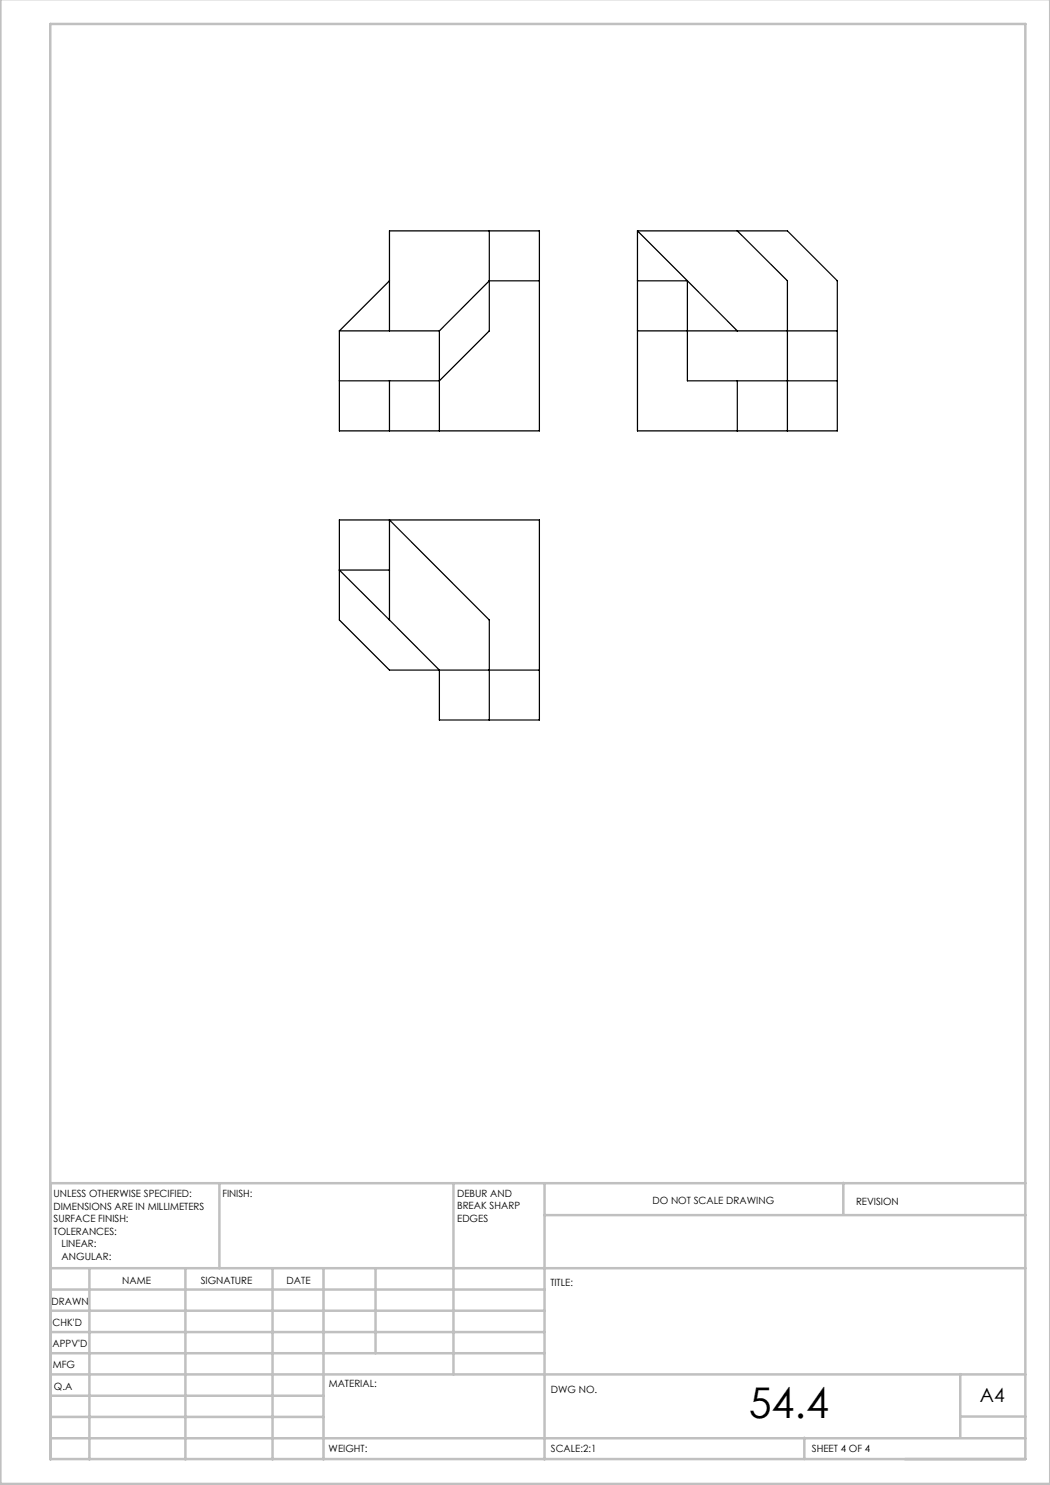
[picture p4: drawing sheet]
<svg xmlns="http://www.w3.org/2000/svg" width="210mm" height="297mm" viewBox="0 0 210 297" stroke-linecap="round" stroke-linejoin="round" font-family="sans-serif">
<g fill="none" stroke="#c0c0c0" stroke-width=".5">
<path d="M.1 -.1v296.9h209.9v-296.9M10.1 4.8h195v287h-195zM43.9 236.6v17M90.7 236.6v38.3M108.9 236.6v55.3M168.7 236.6v6.3M205.1 236.6h-195v55.3M10.1 253.6h195M10.1 257.9h98.8M17.9 253.6v38.3M37.1 253.6v38.3M54.5 253.6v38.3"/>
<path d="M64.7 253.6v38.3M75.1 253.6v17M108.9 243h96.2M10.1 270.6h98.8M10.1 266.4h98.8M10.1 262.1h98.8M10.1 279.1h54.6M10.1 274.9h195M192.1 274.8v12.7M10.1 287.7h195M10.1 283.4h54.6M160.9 287.5v4.3"/>
<path d="M192.1 283.3h13"/>
</g>
<g fill="none" stroke="#000" stroke-width=".25">
<path d="M77.9 56.2l-10 10M97.9 46.2v20l-10 10h-20M107.9 56.2h-10l-10 10M127.5 56.2h10M127.5 46.2h30l10 10v30h-40zM127.5 46.2l10 10M137.5 56.2v20h30M137.5 56.2l10 10M147.5 46.2l10 10v30M67.9 66.2v20h40v-40h-30v20M67.9 66.2h20M77.9 76.2v10"/>
<path d="M87.9 66.2v20M127.5 66.2h40M147.5 76.2v10M77.9 114h-10l10 10M77.9 124l10 10v10h20v-40h-40v20l10 10h30M77.9 124v-20l20 20v20"/>
</g>
<text font-size="8.5" x="149.7" y="283.5">54.4</text>
<text font-size="3.9" x="196" y="280.4">A4</text>
<g font-size="2">
<text x="10.7" y="239.5">UNLESS OTHERWISE SPECIFIED:</text>
<text x="44.5" y="239.5">FINISH:</text>
<text x="91.4" y="239.4">DEBUR AND</text>
<text x="10.7" y="242">DIMENSIONS ARE IN MILLIMETERS</text>
<text x="10.7" y="244.5">SURFACE FINISH:</text>
<text x="91.4" y="241.9">BREAK SHARP</text>
<text x="91.4" y="244.4">EDGES</text>
<text x="130.5" y="240.8">DO NOT SCALE DRAWING</text>
<text x="171.2" y="241">REVISION</text>
<text x="10.7" y="247">TOLERANCES:</text>
<text x="12.3" y="249.5">LINEAR:</text>
<text x="12.3" y="252">ANGULAR:</text>
<text x="24.4" y="256.9">NAME</text>
<text x="40.1" y="256.8">SIGNATURE</text>
<text x="57.3" y="256.8">DATE</text>
<text x="110.1" y="257.1">TITLE:</text>
<text x="10.3" y="260.9">DRAWN</text>
<text x="10.5" y="269.3">APPV'D</text>
<text x="10.5" y="265.2">CHK'D</text>
<text x="10.6" y="273.6">MFG</text>
<text x="10.8" y="278">Q.A</text>
<text x="65.8" y="277.4">MATERIAL:</text>
<text x="110.2" y="278.5">DWG NO.</text>
<text x="65.7" y="290.4">WEIGHT:</text>
<text x="110.2" y="290.5">SCALE:2:1</text>
<text x="162.4" y="290.4">SHEET 4 OF 4</text>
</g>
</svg>
